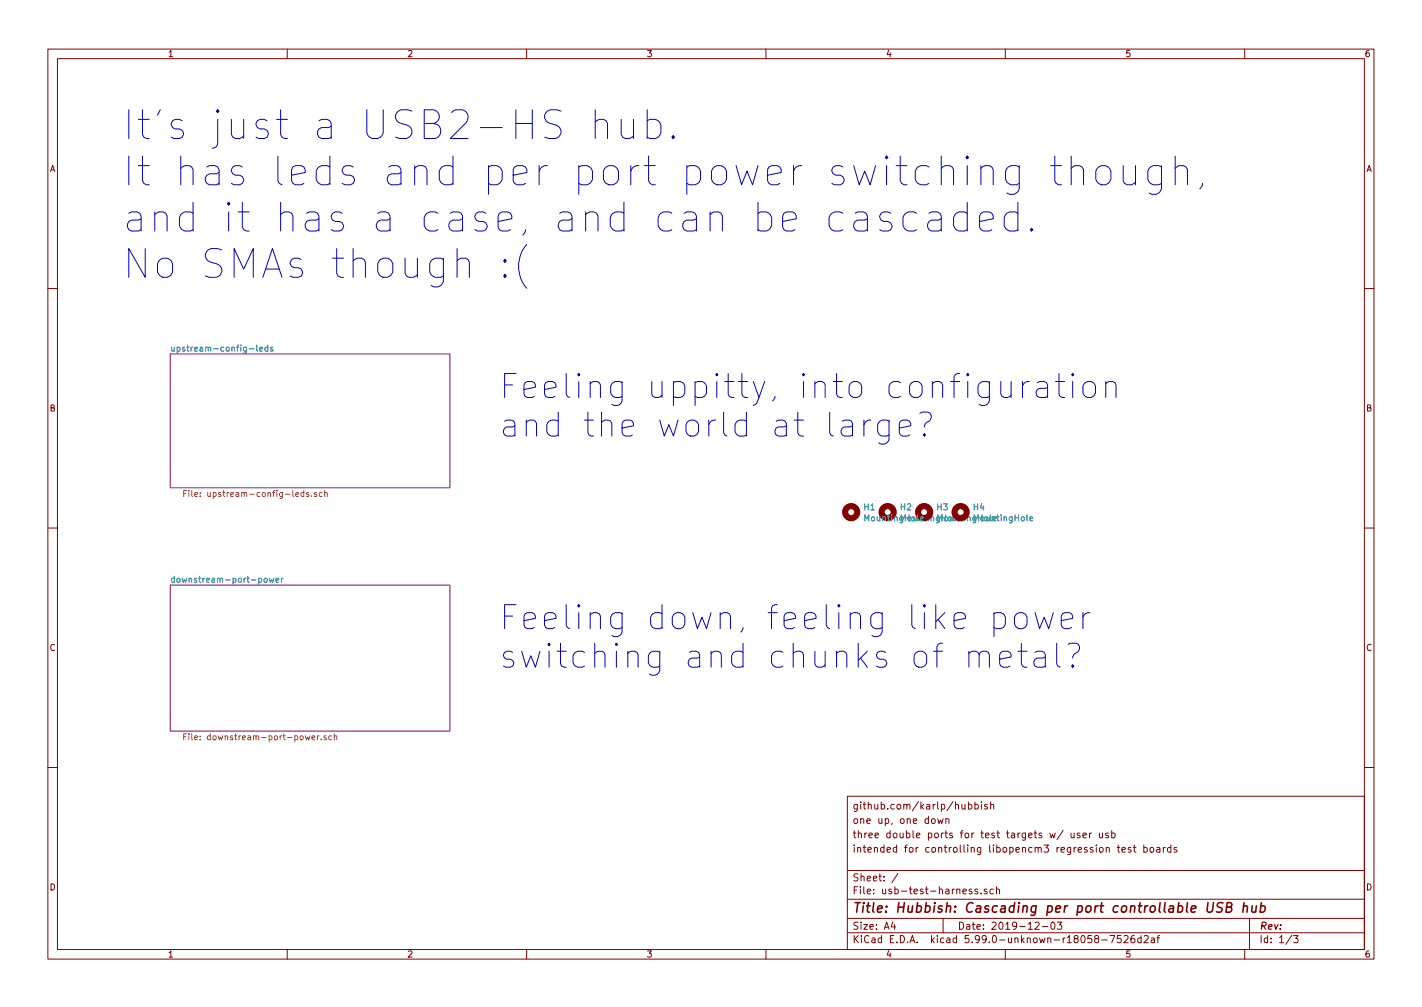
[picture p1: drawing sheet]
<svg xmlns="http://www.w3.org/2000/svg" width="297mm" height="210mm" viewBox="0 0 297 210" stroke-linecap="round" stroke-linejoin="round" font-family="sans-serif">
<g fill="none" stroke="#840000" stroke-width=".21">
<path d="M10 10.2h277v190.1h-277zM12 12.2h273v186.1h-273zM60 10.2v2M110 10.2v2M160 10.2v2M210 10.2v2M260 10.2v2M10 60.2h2M285 60.2h2M10 110.2h2M285 110.2h2M10 160.2h2"/>
<path d="M177 166.3h108v32h-108zM194.7 171l.4-.1 .3 .3v.4l-.3 .3h-.4l-.1-.3zM195.9 170.9l.2 1 .3-.7 .3 .7 .3-1M197.6 171.1l.2-.2 .3 .1 .1 .9M197.6 170.9v1M202.3 168l.4-.1 .3 .3-.1 .7h-.6M202.3 167.4v1.5M203.6 168l.5-.1 .3 .3-.2 .7h-.6M203.6 167.4v1.5M205 167.4v.2M205 167.9v1M206.2 168l-.3-.1-.3 .2 .1 .3 .5 .1v.4h-.6"/>
<path d="M206.9 168.1l.2-.2 .4 .1 .1 .9M206.9 167.4v1.5M222.1 173.4l-1.3 1.9M223.7 173.9l.1 1h.3l.3-.1M224.4 173.9v1M225.6 174l-.4-.1-.2 .2 .1 .3 .5 .1v.4h-.6M226.2 174.4l.7-.1v-.3l-.5-.1-.2 .2 .1 .8h.6M227.6 173.9v1M228 173.9l-.4 .3M229.6 173.9l.1 1h.4l.2-.1M230.3 173.9v1M231.5 174l-.4-.1-.2 .2 .1 .3 .5 .1v.4h-.6"/>
<path d="M232.2 174l.4-.1 .3 .3-.1 .7h-.6M232.2 173.4v1.5M233.4 176.9h.5M233.6 176.4v1.3l.3 .2M234.4 177.4l.7-.1-.1-.3-.4-.1-.2 .2v.8h.6M236.2 177l-.3-.1-.3 .2 .1 .3 .5 .1v.4h-.6M236.7 176.9h.6M236.9 176.4v1.3l.4 .2M238.9 177l.5-.1 .2 .3-.1 .7h-.6M238.9 176.4v1.5M240.3 177.1l.2-.2 .4 .2 .1 .5-.1 .3h-.4l-.2-.1zM241.6 177h.6l.1 .9"/>
<path d="M242.3 177.3l-.5 .1-.2 .2 .2 .3h.5M243 176.9v1M243.4 176.9l-.4 .3M244.6 177l-.5-.1-.2 .3 .1 .7h.6M244.6 176.4v1.5M245.8 177l-.4-.1-.2 .2 .1 .3 .5 .1v.4h-.6M285 160.2h2M60 198.3v2M110 198.3v2M160 198.3v2M177 194.8h108M177 191.8h108"/>
<path d="M177 187.8h108M177 181.8h108M186.5 192.5l-.4 1h1M186.9 193v1M187.6 182.4l-1.3 1.9M197 191.8v3M203 185.7l-.4-.1-.2 .2 .1 .3 .5 .1v.4h-.6M204.2 185.7l-.3-.1-.3 .2 .1 .3 .5 .1v.4h-.6M204.9 186.5v.1M206.1 185.7l-.3-.1-.2 .2v.3l.5 .1v.4h-.5M207.5 185.7l-.4-.1-.3 .3 .1 .7h.6M208.1 185.8l.3-.2 .3 .1 .1 .9"/>
<path d="M208.1 185.1v1.5M210 198.3v2M216.2 192.7l.6-.2 .3 .5-1 1h1M217.7 193.5h1.2M219.7 192.6l.2-.1a.8 .8 0 0 1 .5 .8 .8 .8 0 0 1-.5 .7 1 1 0 0 1-.2-1.4zM220.9 192.5h.9l-.5 .6 .4 .1v.7l-.2 .1-.6-.1M228.9 196l-.3-.3 .1-.2 .2-.2 .5 .1 .1 .2-.1 .2-.6 .2-.2 .3 .1 .4 .2 .1h.3l.3-.3-.1-.4-.2-.1M230.1 196.3h1.2M231.9 195.3h1l-.7 1.5M234.1 195.3h-.7v.7l.2-.1 .5 .1 .1 .2-.1 .5-.2 .1-.5-.1M234.8 195.5l.6-.2 .2 .5-.9 1h.9M236.9 195.3l-.4 .1a1.01 1.01 0 0 0 0 1.4l.5-.1 .1-.5-.3-.3h-.3l-.3 .3"/>
<path d="M238.4 195.9l-.5-.1-.3 .3 .2 .7h.6M238.4 195.3v1.5M239 195.5l.6-.2 .3 .5-1 1h1M240.5 195.9h.6v.9M241.1 196.2l-.5 .1-.2 .2 .2 .3h.5M241.6 195.8h.6M242.2 195.3l-.3 .2v1.3M260 198.3v2M261 191.8v6.5M269.9 195.3l-1.3 1.9M270.2 195.3h1l-.6 .6 .5 .1v.7l-.2 .1-.7-.1"/>
</g>
<path d="M248.8 189.8l1-.2v-.4h-.8l-.2 1 .2 .3 .6-.1M252.3 188.5l-.2 1.6 .2 .3a.66 .66 0 0 0 1-.3l.2-1.6M255.5 188.6a.85 .85 0 0 0-1.1 .1l-.1 .5 .9 .5v.6a.84 .84 0 0 1-1.1 .1M256.2 189.4l.9-.1 .2-.3-.1-.4-.9-.1-.2 2h.7l.4-.2a.53 .53 0 0 0 0-.8l-.3-.1M259.8 189.3l.3-.2 .4 .1v1.3M259.9 188.5l-.3 2M261.6 189.1l-.1 1.3 .5 .1 .3-.2M262.4 189.1l-.1 1.4M263.4 189.2h.7l.2 .3-.1 .6a.66 .66 0 0 1-1 .3M263.5 188.5l-.3 2" fill="none" stroke="#840000" stroke-width=".33"/>
<path d="M35.6 73.9h58.4v27.9h-58.4zM35.6 122.2h58.4v30.4h-58.4z" fill="none" stroke="#840084" stroke-width=".21"/>
<g fill="none" stroke="#008484" stroke-width=".21">
<path d="M35.9 72.5v.8l.5-.1M36.4 72.5v.8M54.2 72.9l.7-.1-.1-.3h-.4l-.2 .2 .1 .6h.5M55.9 72.5h-.3l-.3 .2 .2 .6h.4M55.9 72.1v1.2M57 72.5h-.3l-.2 .2v.1l.5 .2v.3h-.5M215.1 108.3l.6-.1v-.2l-.4-.1-.2 .2 .1 .6h.5M36.4 120.8l-.4-.1-.2 .3 .1 .5h.5M36.4 120.3v1.3M56.2 120.7l.3 .9 .2-.6 .3 .6 .2-.9M57.6 121.2l.6-.2v-.2l-.4-.1-.2 .2 .1 .6h.5M58.8 120.7v.9"/>
<path d="M59.1 120.7l-.3 .3"/>
</g>
<g fill="none" stroke="#848400" stroke-width=".21">
<path d="M38.4 103h.4M39 102.4h-.6v1.3M39.5 102.4v.1M39.5 102.8v.9M40.1 102.4v1.1l.1 .2M65.1 103.6v.1M66.1 102.9l-.3-.1-.2 .2 .1 .2 .4 .1v.3h-.5M67.3 102.9l-.4-.1-.2 .3 .1 .5h.5M67.8 102.9h.5l.1 .8M67.8 102.4v1.3M38.4 153.8h.4M39 153.2h-.6v1.3"/>
<path d="M39.5 153.2v.1M39.5 153.6v.9M66.7 153.6l-.4 .3M67.1 154.4v.1M68.1 153.7l-.3-.1-.2 .2 .1 .2 .4 .1v.3h-.5M69.3 153.7l-.4-.1-.2 .3 .1 .5h.5M69.8 153.7h.5l.1 .8M69.8 153.2v1.3"/>
</g>
<g fill="none" stroke="#840000" stroke-width="1.3">
<circle cx="177.8" cy="106.9" r="1.27"/>
<circle cx="185.4" cy="106.9" r="1.27"/>
<circle cx="193" cy="106.9" r="1.27"/>
<circle cx="200.7" cy="106.9" r="1.27"/>
</g>
<g fill="none" stroke="#0000c2" stroke-width=".21">
<path d="M124.3 25.5a1.49 1.49 0 0 1 2.6 .3v3.1M124.3 22.9v6M129.8 24.9v3.2l.2 .5a1.63 1.63 0 0 0 2.3-.2M132.3 24.9v4M135.2 25.2l.6-.3h1.1l.6 .3 .5 .9v1.7l-.5 .8-.6 .3h-1.1l-.6-.3M135.2 22.9v6M140.6 28.4l.3 .2-.3 .3-.3-.3 .3-.2v.5M204.9 35.2a1.49 1.49 0 0 1 2.6 .2v3.2M212.9 34.6v4.8a1.63 1.63 0 0 1-2.6 .9M212.9 34.9l-.6-.3h-1.1l-.6 .3-.6 .8v1.7l.6 .9 .6 .3h1.1l.6-.3M219.5 34.6h2.3M220.3 32.6v5.1l.3 .6 .6 .3h.6"/>
<path d="M223.8 35.2a1.49 1.49 0 0 1 2.5 .2v3.2M223.8 32.6v6M229.2 35.2a1.63 1.63 0 0 1 1.6-.6 1.63 1.63 0 0 1 1.2 1.1v1.7a1.63 1.63 0 0 1-1.5 1.2 1.63 1.63 0 0 1-1.6-1.2v-1.7zM234.6 34.6v3.1l.3 .6a1.63 1.63 0 0 0 2.3-.3M237.2 34.6v4M242.6 34.6v4.8a1.63 1.63 0 0 1-2.6 .9M242.6 34.9l-.6-.3h-1.1l-.6 .3-.5 .8v1.7l.5 .9 .6 .3h1.1l.6-.3M245.5 35.2a1.49 1.49 0 0 1 2.5 .2v3.2M245.5 32.6v6M251.2 38.3l-.3 .9-.3 .2M105.5 57.3l.3 .3-.3 .3-.3-.3 .3-.3v.6M105.5 54.2l.3 .3-.3 .3-.3-.3 .3-.3v.6"/>
<path d="M110 51a6.9 6.9 0 0 0 0 9.2M178.6 44.5l.6-.3h1.1l.6 .3 .3 .6v3.1M181.2 45.7l-.6 .3h-1.4a1.18 1.18 0 0 0-.9 1.1 1.18 1.18 0 0 0 .9 1.1h1.4l.6-.2M186 44.5l-.5-.3h-.9l-.6 .3-.2 .6 .2 .9 .6 .2h.9l.5 .3 .3 .6-.3 .9-.5 .2h-1.2l-.5-.2M191.5 44.5l-.6-.3h-1.1l-.6 .3-.6 .9v1.7l.6 .9 .6 .2h1.1l.6-.2M194 44.5l.6-.3h1.2l.5 .3 .3 .6v3.1M196.6 45.7l-.6 .3h-1.4a1.18 1.18 0 0 0-.9 1.1 1.18 1.18 0 0 0 .9 1.1h1.4l.6-.2M202 44.5l-.5-.3h-1.2l-.5 .3-.6 .9v1.7l.6 .9 .5 .2h1.2l.5-.2M202 42.2v6M204.6 46.2l2.9-.5v-.6l-.3-.6-.6-.3h-1.1l-.6 .3-.3 .6v2.3l.3 .6 .6 .2h1.1l.6-.2M212.6 44.5l-.6-.3h-1.1l-.6 .3-.5 .9v1.7l.5 .9 .6 .2h1.1l.6-.2M212.6 42.2v6"/>
<path d="M215.5 47.7l.3 .3-.3 .2-.3-.2 .3-.3v.5M209.1 79.7v2.6l.2 .5a1.36 1.36 0 0 0 1.9-.3M211.2 79.7v3.3M213.6 79.7v3.3M215 79.7a1.28 1.28 0 0 0-1.4 .9M216.7 79.9l.5-.2h.9l.5 .2 .2 .5v2.6M220.5 79.7h1.9M221.2 78v4.3l.2 .5 .5 .2h.5M224.1 78l-.3 .2 .3 .3 .2-.3-.2-.2v.5M224.1 79.7v3.3M226.7 79.9a1.36 1.36 0 0 1 2.1 .7v1.4a1.36 1.36 0 0 1-1.3 1 1.36 1.36 0 0 1-1.3-1v-1.4zM231 79.7v3.3"/>
<path d="M175.9 88l.5-.3h1l.4 .3 .3 .4v2.6M178.1 88.9l-.5 .2h-1.2a.98 .98 0 0 0-.7 1 .98 .98 0 0 0 .7 .9h1.2l.5-.2M180.5 87.7v3.3M181.9 87.7a1.28 1.28 0 0 0-1.4 1M185.7 87.7v4.1a1.36 1.36 0 0 1-2.1 .7M185.7 88l-.5-.3h-.9l-.5 .3-.5 .7v1.4l.5 .7 .5 .2h.9l.5-.2M187.9 89.4l2.3-.5v-.5l-.2-.4-.5-.3h-.9l-.5 .3-.2 .4v1.9l.2 .5 .5 .2h.9l.5-.2M192.1 86.3l.5-.3h1.2a1.11 1.11 0 0 1 .7 1.2 1.11 1.11 0 0 1-.9 1l-.3 .2-.2 .7M193.1 90.6l.2 .2-.2 .2-.2-.2 .2-.2v.4M218.8 80.8l-.4 .3h-1.2a.98 .98 0 0 0-.8 .9 .98 .98 0 0 0 .8 1h1.2l.4-.2M231 80.1a1.24 1.24 0 0 1 2.1 .3v2.6M202.4 136.5a1.24 1.24 0 0 1 2.1 .2v2.6"/>
<path d="M204.5 136.7l.3-.5 .4-.2h.8l.4 .2 .3 .5v2.6M207.6 128.2l.5-.3h1l.4 .3 .5 .7v1.4l-.5 .7-.4 .3h-1l-.5-.3M207.6 127.9v5M208.8 137.6l2.4-.4v-.5l-.2-.5-.5-.2h-1l-.4 .2-.3 .5v1.9l.3 .5 .4 .2h1l.5-.2M212.4 128.2a1.36 1.36 0 0 1 2.1 .7v1.4a1.36 1.36 0 0 1-1.3 1 1.36 1.36 0 0 1-1.3-1v-1.4zM212.6 136h1.9M213.3 134.3v4.3l.3 .5 .5 .2h.4M216.2 127.9l1 3.4 .9-2.4 1 2.4 .9-3.4M216.2 136.2l.5-.2h.9l.5 .2 .3 .5v2.6M218.4 137.2l-.5 .2h-1.2a.98 .98 0 0 0-.8 1 .98 .98 0 0 0 .8 .9h1.2l.5-.2M220.7 134.3v4.3l.3 .5 .4 .2M221.7 129.6l2.4-.5v-.5l-.3-.4-.4-.3h-1l-.5 .3-.2 .4v1.9l.2 .5 .5 .3h1l.4-.3"/>
<path d="M223.1 134.5l.5-.2h1.2a1.11 1.11 0 0 1 .7 1.2 1.11 1.11 0 0 1-1 1l-.2 .2-.2 .7M224.1 138.8l.2 .3-.2 .2-.3-.2 .3-.3v.5M226.2 127.9v3.4M227.6 127.9a1.28 1.28 0 0 0-1.4 1"/>
</g>
<g font-size="8.4" fill="#0000c2">
<text x="25.4" y="29.2">It's just a USB2-HS hub.</text>
<text x="25.4" y="38.9">It has leds and per port power switching though,</text>
<text x="25.4" y="48.5">and it has a case, and can be cascaded.</text>
<text x="25.4" y="58.2">No SMAs though :(</text>
</g>
<g font-size="7" fill="#0000c2">
<text x="104.1" y="83.2">Feeling uppitty, into configuration</text>
<text x="104.1" y="91.3">and the world at large?</text>
<text x="104.1" y="131.5">Feeling down, feeling like power</text>
<text x="104.1" y="139.5">switching and chunks of metal?</text>
</g>
<text font-size="2.8" fill="#840000" x="178" y="190.6">Title: Hubbish: Cascading per port controllable USB hub</text>
<g font-size="2.1" fill="#840000">
<text x="178" y="172">one up, one down</text>
<text x="178" y="169">github.com/karlp/hubbish</text>
<text x="178" y="178">intended for controlling libopencm3 regression test boards</text>
<text x="178" y="175">three double ports for test targets w/ user usb</text>
<text x="178" y="184">Sheet: /</text>
<text x="178" y="186.7">File: usb-test-harness.sch</text>
<text x="178" y="196.9">KiCad E.D.A. kicad 5.99.0-unknown-r18058-7526d2af</text>
<text x="178" y="194.1">Size: A4</text>
<text x="200" y="194.1">Date: 2019-12-03</text>
<text x="263" y="194.1">Rev:</text>
<text x="263" y="196.9">Id: 1/3</text>
</g>
<g font-size="1.8" fill="#840000">
<text x="35" y="11.9">1</text>
<text x="85" y="11.9">2</text>
<text x="135" y="11.9">3</text>
<text x="185" y="11.9">4</text>
<text x="235" y="11.9">5</text>
<text x="285" y="11.9">6</text>
<text x="10.3" y="35.9">A</text>
<text x="285.3" y="35.9">A</text>
<text x="10.3" y="85.9">B</text>
<text x="285.3" y="85.9">B</text>
<text x="10.3" y="135.9">C</text>
<text x="285.3" y="135.9">C</text>
<text x="10.3" y="185.9">D</text>
<text x="285.3" y="185.9">D</text>
<text x="35" y="199.9">1</text>
<text x="85" y="199.9">2</text>
<text x="135" y="199.9">3</text>
<text x="185" y="199.9">4</text>
<text x="235" y="199.9">5</text>
<text x="285" y="199.9">6</text>
</g>
<g font-size="1.8" fill="#008484">
<text x="37.4" y="73.4">upstream-config-leds</text>
<text x="180.5" y="106.5">H1</text>
<text x="188.1" y="106.5">H2</text>
<text x="195.7" y="106.5">H3</text>
<text x="203.3" y="106.5">H4</text>
<text x="180.8" y="108.8">MountingHole</text>
<text x="188.4" y="108.8">MountingHole</text>
<text x="196.1" y="108.8">MountingHole</text>
<text x="203.7" y="108.8">MountingHole</text>
<text x="37.3" y="121.6">downstream-port-power</text>
</g>
<g font-size="1.8" fill="#848400">
<text x="40.5" y="103.7">File: upstream-config-leds.sch</text>
<text x="40.4" y="154.5">File: downstream-port-power.sch</text>
</g>
</svg>
